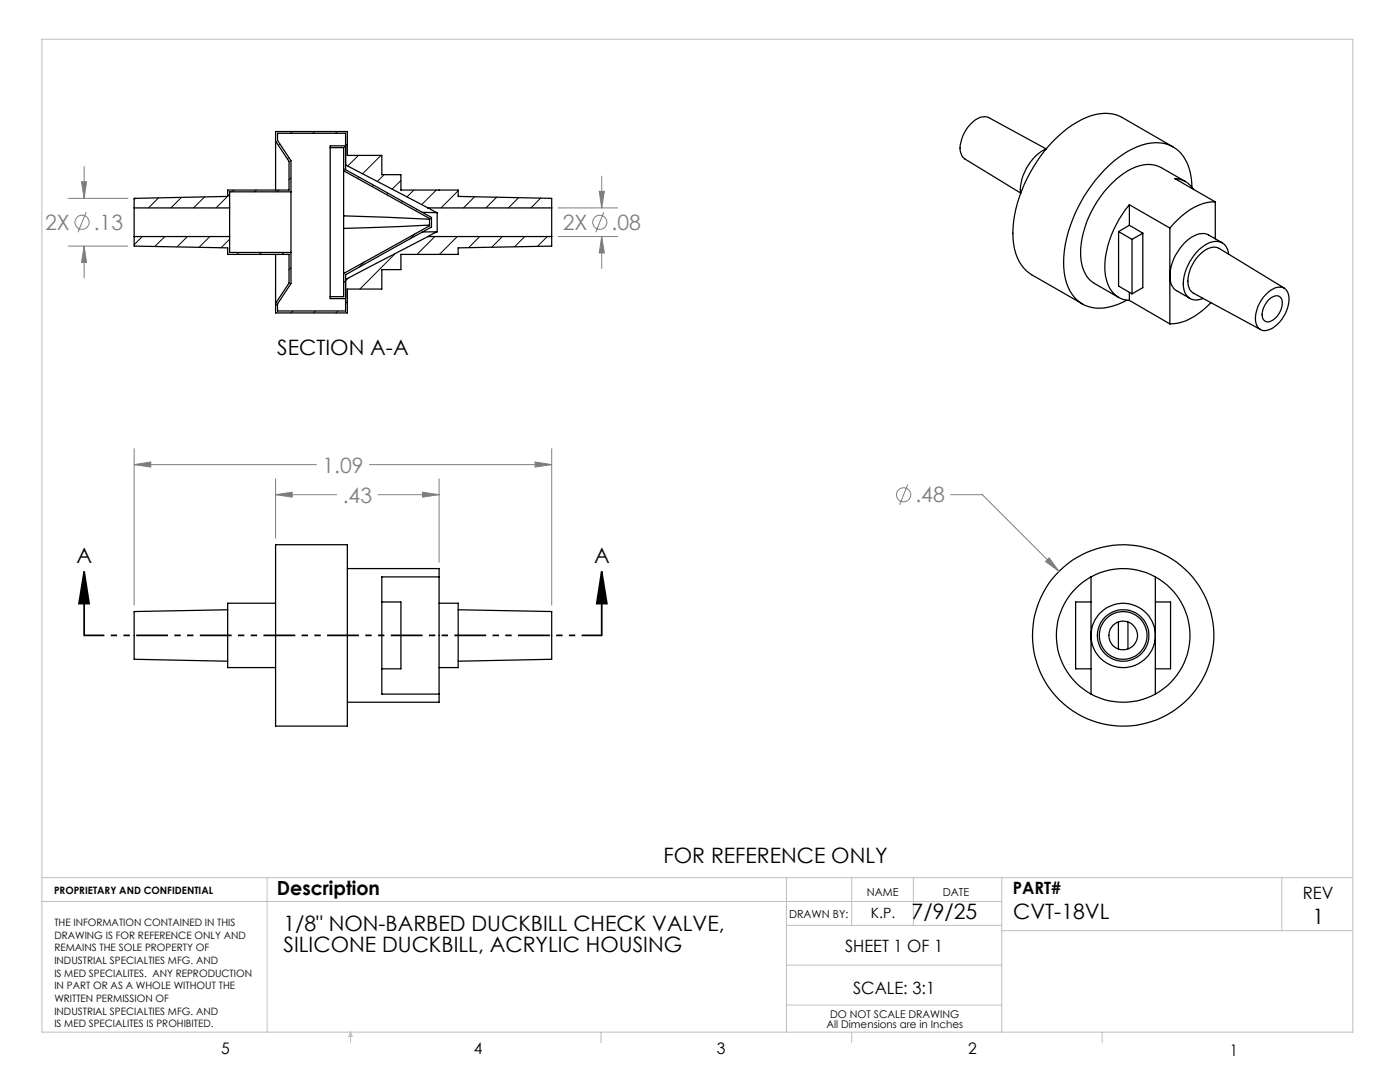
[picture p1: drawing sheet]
<svg xmlns="http://www.w3.org/2000/svg" width="279mm" height="216mm" viewBox="0 0 279 216" stroke-linecap="round" stroke-linejoin="round" font-family="sans-serif">
<g fill="none" stroke="#c0c0c0" stroke-width=".2">
<path d="M8.4 7.8h261.6v198.2h-261.6zM8.4 179.9h191.5M8.4 175.1h261.6M53.3 175.1v30.9M157 175.1v30.9M170 175.1v9.5M182.3 175.1v9.5M199.9 175.1v30.9M255.8 175.1v10.6M157 192.6h42.9M157 184.6h42.9M199.9 185.7h70.1"/>
<path d="M70 206v2.1M70 206l.3 .8h-.7zM119.9 206v2.1M157 200.6h42.9M170 206v2.1M220 206v2.1"/>
</g>
<g fill="none" stroke="#000" stroke-width=".25">
<path d="M55 28.2v9.7M55 28.2v-2h14.3v4.8h6.9v3.9h3.8v3h11.4v1.3l18.7 .4v1.9M55 28.2l2.7 4v5.7h-12.3v1.3l-18.6 .4v1.9M58.1 38.3v-6.2l-2.7-4.1v-1.4h13.6v7.3l17.1 9.5v1.9l-17.1 9.5v7.3h-13.6v-1.5l2.7-4v-6.2M58.1 38.3v12.1M58.1 38.3h-12.3v3.2M65.9 29.5v29.7M65.9 29.5h2.7v4.6M68.6 34.1l17.1 9.5v1.4l-17.1 9.6M68.6 34.1v9M69 32.9l16.4 8.6M69 29.1h-3.1v.4"/>
<path d="M208.8 29.7l-11.5-6.2a3.2 3.2 0 0 0-3.6 1.3 6.7 6.7 0 0 0-1.9 5.8 1.61 1.61 0 0 0 .7 1.1l11.2 6.8M208.8 29.7a9.5 9.5 0 0 0-5.1 8.9M234.1 29.3l-10.1-5.8a8.4 8.4 0 0 0-8.1 .3 27.5 27.5 0 0 0-12.9 16.8 16.8 16.8 0 0 0 0 10.8 7.2 7.2 0 0 0 2.9 3.4l10.1 5.8M236.6 36.2l-4.9-2.8a6.5 6.5 0 0 0-6.6 .7 20.6 20.6 0 0 0-9.4 17.3 6.4 6.4 0 0 0 2.7 5.2l4.8 2.7M237.9 37.3a9.1 9.1 0 0 0-3.4-7.8 8.3 8.3 0 0 0-8.5 .2 25.9 25.9 0 0 0-10.9 11.9 22.2 22.2 0 0 0-2.5 13.9 7 7 0 0 0 6.1 6 11.2 11.2 0 0 0 6.2-1.6M238.2 37.8l-.2-.2a4.4 4.4 0 0 0-3.5-2l8 4.7M26.8 41.5v5.7M26.8 47.2h19M26.8 47.2v1.9l18.6 .4v1.3h12.3v5.7l-2.7 4M26.8 41.5h19M45.8 41.5v5.7M45.8 47.2v3.2h12.3"/>
<path d="M55 50.8v9.7M65.9 59.2v.4h3.1M68.6 43.1l17.1 .6M68.6 45.6v9M68.6 43.1v2.5M68.6 54.6v4.6h-2.7M84.3 42.4h2.9M85.4 47.2l-16.4 8.6M85.4 41.5l1.8 .9M85.4 47.2h24.7M85.4 41.5h24.7M85.7 44.9l-17.1 .7"/>
<path d="M87.2 46.2l-1.8 1M87.2 42.4v3.8M87.2 46.2l-2.9 .1M110.1 41.5v5.7M110.1 47.2v1.9l-18.7 .4v1.3h-11.4v3h-3.8v3.9h-6.9v4.7h-14.3v-1.9M223.2 46.2v10.9l2.7 1.5M223.2 46.2l2.7 1.6M225.4 40.9a20 20 0 0 0-4.9 13.3 6 6 0 0 0 3.5 5.5l1.4 .2M225.4 40.9l8.1 4.6M225.4 59.9l8.1 4.7M225.4 40.9v4M225.4 58.3v1.6"/>
<path d="M225.4 44.9l2.7 1.6M225.4 44.9l-2.2 1.3M225.9 47.8v10.8M228.1 46.5v10.9l-2.2 1.2M228.1 46.5l-2.2 1.3M233.5 45.5v19.1M242.5 40.3a11.4 11.4 0 0 0-8.3 4.3l-.7 .9M242.5 40.3v7.4M243.9 48.4l-2.7-1.5a3.3 3.3 0 0 0-3.5 .5 9.4 9.4 0 0 0-4.1 8.9 2.73 2.73 0 0 0 1.2 1.7l2.7 1.5M245.2 50.7a2.53 2.53 0 0 0-3.7-2.3 9.4 9.4 0 0 0-5.2 9.5 2.53 2.53 0 0 0 3.8 1.6M253 58.3a2.7 2.7 0 0 1 3.6-.6 4 4 0 0 1 .2 4.1 6.2 6.2 0 0 1-4.2 4.2 1.96 1.96 0 0 1-2.1-2.4 7.2 7.2 0 0 1 2.5-5.3zM253 60l.8-.7a1.29 1.29 0 0 1 1.6-.1 1.29 1.29 0 0 1 .5 1.5 3.9 3.9 0 0 1-2.9 3.5 1.35 1.35 0 0 1-1.1-1.9l.3-1z"/>
<path d="M256.3 57.5l-13-7.9a3.3 3.3 0 0 0-3.7 1.1 7.3 7.3 0 0 0-2.4 6.5 2.05 2.05 0 0 0 1 1.3l13.4 7.3M241.7 60.4a11.6 11.6 0 0 1-8.2 4.2M55 108.7h14.3v36.2h-14.3zM69.3 113.5h18.3v1.6M87.6 115.1h-11.4v23.4h11.4M87.6 115.1v23.4M217.7 115.1a13.3 13.3 0 0 1 12.9 0M217.7 115.1a13.3 13.3 0 0 0 0 23.4M217.7 115.1v23.4M230.6 115.1a13.3 13.3 0 0 1 0 23.4M230.6 115.1v23.4M45.4 121.7l-18.6 .3v9.6l18.6 .3"/>
<path d="M55 120.4h-9.6v12.8h9.6M76.2 120.1h3.8v13.4h-3.8M87.6 138.5v1.6h-18.3M87.6 120.4h3.8v12.8h-3.8M91.4 121.7l18.7 .3v9.6l-18.7 .3M217.7 138.5a13.5 13.5 0 0 0 12.9 0M217.7 120.1h-3v13.4h3M223.2 124.1v5.4M225.1 124.1v5.4M230.6 120.1h3v13.4h-3"/>
<circle cx="224.1" cy="126.8" r="6.4"/>
<circle cx="224.2" cy="126.8" r="18.1"/>
<circle cx="224.2" cy="126.8" r="4.8"/>
<circle cx="224.2" cy="126.8" r="5.2"/>
<circle cx="224.2" cy="126.8" r="2.86"/>
</g>
<g fill="none" stroke="#000" stroke-width=".2">
<path d="M27.1 39.5l-.3 .3M31.6 39.5l-2 2M36.2 39.4l-2.1 2.1M40.8 39.3l-2.2 2.2M45.4 39.2l-2.3 2.3M45.8 38.7l-.4 .4M46.7 37.9l-.4 .4M51.2 37.9l-.4 .4M55.6 37.9l-.3 .4M55.8 28.7l-.2 .3M57.6 31.4l-.2 .3M58.1 35.5l-.4 .4"/>
<path d="M58.3 26.2l-.3 .4M62.8 26.2l-.4 .4M67.3 26.2l-.3 .4M69 33.6l-.4 .4M69.3 28.7l-.7 .8M71.5 31l-2.1 2.1M71.6 35.4l-.2 .2M74.5 37l-.2 .3M76 31l-3.6 3.7M76.7 34.9l-1.4 1.3M77.4 38.6l-.2 .2M80 36l-1.8 1.7"/>
<path d="M82.6 37.9l-1.4 1.4M87.1 37.9l-2.9 2.9M91.4 38.1l-3.4 3.4M94.7 39.3l-2.2 2.2M99.1 39.3l-2.1 2.2M103.5 39.4l-2 2.1M107.9 39.5l-1.9 2M28.4 47.2l-1.6 1.6M32.9 47.2l-2 2M37.4 47.2l-2.1 2.1M41.9 47.2l-2.2 2.2M45.8 47.7l-1.7 1.8"/>
<path d="M47.7 50.4l-.4 .4M52.2 50.4l-.4 .4M56.7 50.4l-.4 .4M58.1 53.4l-.4 .4M69.5 55.5l-.9 .9M72.7 52.3l-1 1M78.9 50.6l-7.1 7.1M80.3 40.2l-.3 .3M82.8 46.7l-1 1M83.2 41.8l-.3 .3M86.1 43.4l-.4 .4M86.8 47.2l-3.6 3.6"/>
<path d="M91.3 47.2l-3.6 3.6M95.7 47.2l-2.2 2.2M100.3 47.2l-2.2 2.2M104.7 47.2l-2 2M109.2 47.2l-1.9 1.9M55.4 60.6l-.4 .4M58.5 62.1l-.4 .3M62.9 62.1l-.4 .3M67.4 62.1l-.3 .3M69.3 60.1l-.3 .4"/>
</g>
<g fill="none" stroke="#808080" stroke-width=".2">
<path d="M13.6 39.6h11.9M16.3 36.3h1l-.5 3.3zM16.8 33.2v6.4M119.6 38.2h1l-.5 3.3zM120.1 35.1v6.4M13.6 49.1h11.9M16.8 49.1l.5 3.3h-1zM16.8 49.1v6.4M17.2 42.3l-1.6 4.1M111.4 41.5h11.9M111.4 47.2h11.9M120.1 47.2l.5 3.3h-1z"/>
<path d="M120.1 47.2v6.4M120.5 42.3l-1.6 4.1M26.8 92.7l3.3-.5v1zM26.8 89.5v31.3M26.8 92.7h36.3M55 98.7l3.3-.5v1zM55 95.5v11.9M55 98.7h12.2M73.7 92.7h36.4M75.4 98.7h12.2M84.3 98.2l3.3 .5-3.3 .5zM87.6 95.5v16.7"/>
<path d="M106.8 92.2l3.3 .5-3.3 .5zM110.1 89.5v31.3M181.2 96.7l-1.7 4.1M189.7 98.7h6.3l15.3 15.3M209.4 111.3l1.9 2.7-2.6-2z"/>
<circle cx="16.4" cy="44.4" r="1.41"/>
<circle cx="119.7" cy="44.4" r="1.41"/>
<circle cx="180.3" cy="98.7" r="1.42"/>
</g>
<path d="M16.8 114.1l1 6.3h-2zM16.8 114.1v12.7M120.1 114.1l1 6.3h-2zM120.1 114.1v12.7" fill="none" stroke="#000" stroke-width=".35"/>
<path d="M120.1 126.8h-103.3" fill="none" stroke="#000" stroke-width=".35" stroke-dasharray="6.3 1.3 1.3 1.3 1.3 1.3" stroke-dashoffset="2.3" stroke-linecap="butt"/>
<path d="M120.1 114.1l1 6.3h-2zM16.8 114.1l1 6.3h-2z" fill="#000"/>
<path d="M106.8 92.2l3.3 .5-3.3 .5zM26.8 92.7l3.3-.5v1zM55 98.7l3.3-.5v1zM84.3 98.2l3.3 .5-3.3 .5zM209.4 111.3l-.7 .7 2.6 2zM119.6 38.2h1l-.5 3.3zM120.1 47.2l.5 3.3h-1zM16.3 36.3h1l-.5 3.3zM16.8 49.1l.5 3.3h-1z" fill="#808080"/>
<g font-size="4.2" fill="#808080">
<text x="9" y="45.9">2X</text>
<text x="18.7" y="45.9">.13</text>
<text x="112.3" y="45.9">2X</text>
<text x="122" y="45.9">.08</text>
<text x="64.3" y="94.3">1.09</text>
<text x="68.4" y="100.3">.43</text>
<text x="182.7" y="100.3">.48</text>
</g>
<g font-size="4.2">
<text x="55.3" y="70.9">SECTION A-A</text>
<text x="15.2" y="112.2">A</text>
<text x="118.6" y="112.2">A</text>
<text x="132.4" y="172.3">FOR REFERENCE ONLY</text>
<text x="56.6" y="185.9">1/8&quot; NON-BARBED DUCKBILL CHECK VALVE,</text>
<text x="181.9" y="183.4">7/9/25</text>
<text x="202.2" y="183.4">CVT-18VL</text>
<text x="262" y="184.4">1</text>
<text x="56.6" y="190">SILICONE DUCKBILL, ACRYLIC HOUSING</text>
</g>
<text font-size="3.9" x="55.2" y="178.6">Description</text>
<g font-size="3.4">
<text x="202.1" y="178.3">PART#</text>
<text x="260" y="179.3">REV</text>
<text x="168.7" y="189.9">SHEET 1 OF 1</text>
<text x="170.3" y="198.3">SCALE: 3:1</text>
</g>
<g font-size="3.2">
<text x="44.2" y="210.4">5</text>
<text x="94.6" y="210.3">4</text>
<text x="143.1" y="210.4">3</text>
<text x="193.2" y="210.3">2</text>
<text x="245.4" y="210.6">1</text>
</g>
<text font-size="2.8" x="173.8" y="183.2">K.P.</text>
<g font-size="2.2">
<text x="173" y="178.8">NAME</text>
<text x="188.1" y="178.8">DATE</text>
<text x="157.5" y="183.1">DRAWN BY:</text>
</g>
<g font-size="2.1">
<text x="165.7" y="203">DO NOT SCALE DRAWING</text>
<text x="165" y="205.2">All Dimensions are in Inches</text>
</g>
<g font-size="2">
<text x="10.8" y="178.4">PROPRIETARY AND CONFIDENTIAL</text>
<text x="10.8" y="184.8">THE INFORMATION CONTAINED IN THIS</text>
<text x="10.8" y="187.3">DRAWING IS FOR REFERENCE ONLY AND</text>
<text x="10.8" y="189.8">REMAINS THE SOLE PROPERTY OF</text>
<text x="10.8" y="192.3">INDUSTRIAL SPECIALTIES MFG. AND</text>
<text x="10.8" y="194.9">IS MED SPECIALITES. ANY REPRODUCTION</text>
<text x="10.8" y="197.4">IN PART OR AS A WHOLE WITHOUT THE</text>
<text x="10.8" y="199.9">WRITTEN PERMISSION OF</text>
<text x="10.8" y="202.4">INDUSTRIAL SPECIALTIES MFG. AND</text>
<text x="10.8" y="205">IS MED SPECIALITES IS PROHIBITED.</text>
</g>
</svg>
